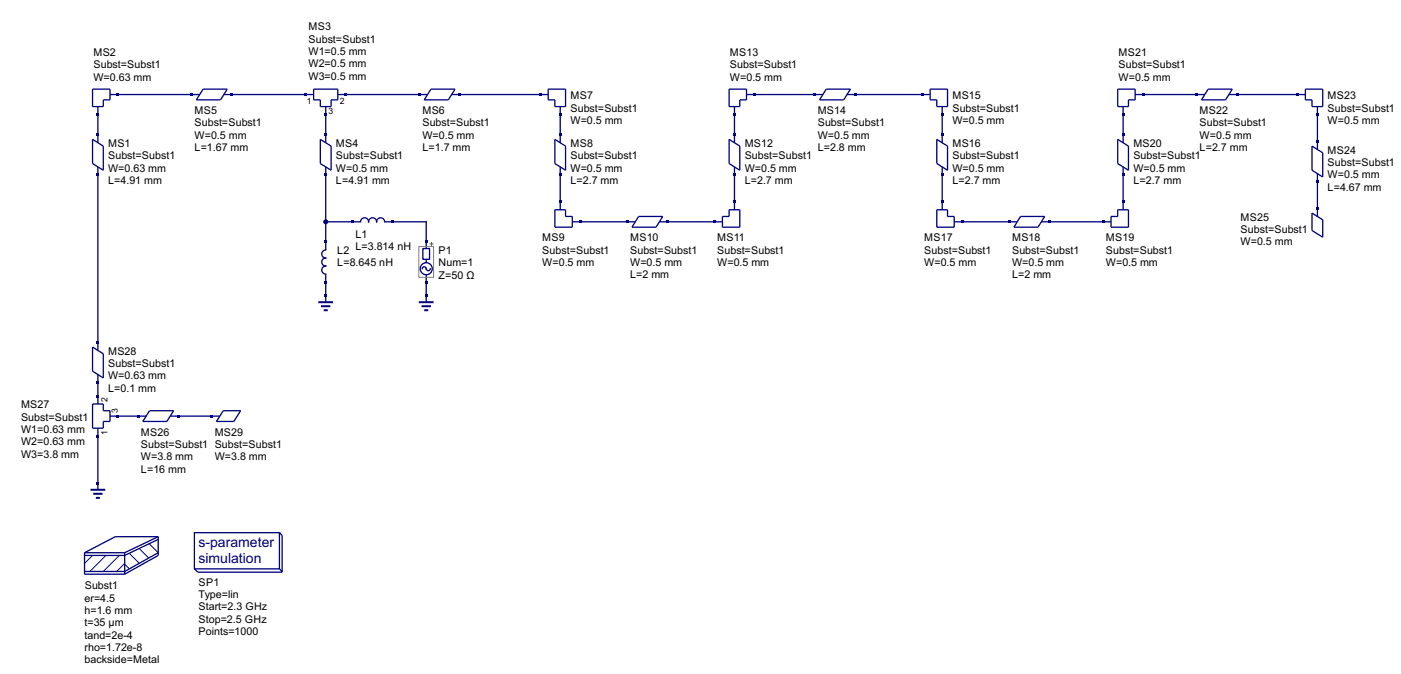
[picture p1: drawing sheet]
<svg xmlns="http://www.w3.org/2000/svg" width="384mm" height="185mm" viewBox="0 0 384 185" stroke-linecap="round" stroke-linejoin="round" font-family="sans-serif">
<g fill="none" stroke="#000080" stroke-width=".36">
<path d="M25.4 24.4h4.8v3h-1.9v1.8h-2.9zM25.4 38.2l2.9 1.9v6.6l-2.9-1.8zM26.8 29.2v10M30.2 25.9h24.6M55.7 24.4h6.6l-1.8 3h-6.7zM61.4 25.9h24.6M86 24.4h6.6v3h-1.8v1.8h-3v-1.8h-1.8zM87.8 38.2l3 1.9v6.6l-3-1.8zM89.3 29.2v10M92.6 25.9h24.6M118.2 24.4h6.6l-1.9 3h-6.6zM123.9 25.9h26.4"/>
<path d="M150.3 24.4h4.8v4.8h-3v-1.8h-1.8zM152.1 38.2l3 1.9v6.6l-3-1.8zM153.6 29.2v10M199.9 24.4h4.8v3h-1.8v1.8h-3zM199.9 38.2l3 1.9v6.6l-3-1.8zM201.4 29.2v10M204.7 25.9h21M226.6 24.4h6.6l-1.8 3h-6.7zM232.3 25.9h22.8M255.1 24.4h4.7v4.8h-2.9v-1.8h-1.8zM256.9 38.2l2.9 1.9v6.6l-2.9-1.8zM258.4 29.2v10"/>
<path d="M306.5 24.4h4.8v3h-1.9v1.8h-2.9zM306.5 38.2l2.9 1.9v6.6l-2.9-1.8zM308 29.2v10M311.3 25.9h19.1M331.3 24.4h6.6l-1.8 3h-6.6zM337 25.9h20.9M357.9 24.4h4.8v4.8h-2.9v-1.8h-1.9zM361.3 29.2v11.8M26.8 45.8v50.3M89.3 45.8v22.8a1.1 1.1 0 0 0-1.1 1.1 1.1 1.1 0 0 0 1.1 1.1 1.1 1.1 0 0 0-1.1 1.1 1.1 1.1 0 0 0 1.1 1.1 1.1 1.1 0 0 0-1.1 1.1 1.1 1.1 0 0 0 1.1 1.1v7.7M152.1 57.5h3v1.9h1.8v2.9h-4.8zM153.6 45.8v11.7"/>
<path d="M175.1 59.4h6.6l-1.8 2.9h-6.6zM199.9 57.5h3v4.8h-4.8v-2.9h1.8zM201.4 45.8v11.7M256.9 57.5h2.9v1.9h1.9v2.9h-4.8zM258.4 45.8v11.7M279.8 59.4h6.7l-1.9 2.9h-6.6zM304.7 59.4h1.8v-1.9h2.9v4.8h-4.7zM308 45.8v11.7M359.8 40.1l2.9 1.8v6.6l-2.9-1.8zM359.8 58.4l2.9 1.9v4.8l-2.9-1.9zM361.3 47.6v11.8M89.3 60.8h9.6a1.1 1.1 0 0 1 1.1-1.1 1.1 1.1 0 0 1 1.1 1.1 1.1 1.1 0 0 1 1.1-1.1 1.1 1.1 0 0 1 1.1 1.1 1.1 1.1 0 0 1 1.1-1.1 1.1 1.1 0 0 1 1.1 1.1h11.4v7.4"/>
<path d="M115.8 73.7a.61 .61 0 0 1 .7-.5 .61 .61 0 0 1 .5 .8 .55 .55 0 0 0 .6 .2 .55 .55 0 0 0 .4-.5M116 68.2h1.8v2.9h-1.8zM116.9 71.1v1M116.9 75.4v7.5M156.9 60.8h17.3M180.8 60.8h17.3M261.7 60.8h17.2M285.5 60.8h19.2M25.4 95.2l2.9 1.8v6.7l-2.9-1.9zM25.4 110.8h2.9v1.8h1.9v3h-1.9v1.8h-2.9zM26.8 102.7v8.1M26.8 117.4v16.9"/>
<path d="M30.2 114.1h9.9M41 112.6h6.6l-1.8 3h-6.6zM46.7 114.1h13.6M61.2 112.6h4.8l-1.9 3h-4.7zM23.2 151.6h11M23.2 151.6v5.9h11M34.2 151.6v5.9M43.4 147.9l-9.2 4.4h-11M43.4 151.6l-9.2 5.1h-11M43.4 147.2h-11.8l-8.4 4.4M43.4 147.2l-9.2 4.4M43.4 147.2v5.1l-9.2 5.2"/>
<path d="M53.3 146.1h23.3v9.9h-23.3zM76.6 146.1l.8 .7v10.1h-23.2l-.9-.9M76.6 156l.8 .7"/>
<circle cx="116.9" cy="73.7" r="1.65"/>
</g>
<path d="M87.3 82.9h4M88 84h2.6M88.8 85.1h1.1M114.9 82.9h4M115.6 84h2.6M116.3 85.1h1.1M24.8 134.3h4.1M25.6 135.4h2.5M26.3 136.5h1.1" fill="none" stroke="#000080" stroke-width=".55"/>
<path d="M25.4 152.3l-2.2 2.2M29 152.3l-4.4 4.4M32.7 152.3l-4.4 4.4M34.2 154.5l-2.2 2.2M34.2 154.7l1.3 1.3M35.5 151.8l2.7 2.7M38.2 150.5l2.6 2.6M40.8 149l2.6 2.6" fill="none" stroke="#000080" stroke-width=".27"/>
<path d="M117.8 66.9h1.1M118.3 66.4v1.1" fill="none" stroke="#f00" stroke-width=".27"/>
<path d="M114.9 67.6h4v8.5h-4z" fill="none" stroke="#808080" stroke-width=".27"/>
<g fill="#000080">
<path d="M26.5 47.6h.7v.7h-.7z"/>
<path d="M26.5 36.6h.7v.7h-.7z"/>
<path d="M26.5 31.1h.7v.7h-.7z"/>
<path d="M32 25.6h.7v.7h-.7z"/>
<path d="M52.2 25.6h.7v.7h-.7z"/>
<path d="M63.2 25.6h.8v.7h-.8z"/>
<path d="M114.7 25.6h.7v.7h-.7z"/>
<path d="M125.7 25.6h.7v.7h-.7z"/>
<path d="M83.4 25.6h.8v.7h-.8z"/>
<path d="M94.5 25.6h.7v.7h-.7z"/>
<path d="M88.9 31.1h.8v.7h-.8z"/>
<path d="M88.9 47.6h.8v.7h-.8z"/>
<path d="M88.9 36.6h.8v.7h-.8z"/>
<path d="M147.7 25.6h.8v.7h-.8z"/>
<path d="M153.2 31.1h.8v.7h-.8z"/>
<path d="M153.2 47.6h.8v.7h-.8z"/>
<path d="M153.2 36.6h.8v.7h-.8z"/>
<path d="M158.8 60.5h.7v.7h-.7z"/>
<path d="M153.2 54.9h.8v.8h-.8z"/>
<path d="M171.6 60.5h.8v.7h-.8z"/>
<path d="M182.6 60.5h.8v.7h-.8z"/>
<path d="M201 54.9h.8v.8h-.8z"/>
<path d="M195.5 60.5h.8v.7h-.8z"/>
<path d="M201 47.6h.8v.7h-.8z"/>
<path d="M201 36.6h.8v.7h-.8z"/>
<path d="M223.1 25.6h.7v.7h-.7z"/>
<path d="M234.1 25.6h.7v.7h-.7z"/>
<path d="M252.5 25.6h.7v.7h-.7z"/>
<path d="M258 31.1h.7v.7h-.7z"/>
<path d="M258 47.6h.7v.7h-.7z"/>
<path d="M258 36.6h.7v.7h-.7z"/>
<path d="M263.5 60.5h.7v.7h-.7z"/>
<path d="M258 54.9h.7v.8h-.7z"/>
<path d="M276.4 60.5h.7v.7h-.7z"/>
<path d="M287.4 60.5h.7v.7h-.7z"/>
<path d="M307.6 54.9h.7v.8h-.7z"/>
<path d="M302.1 60.5h.7v.7h-.7z"/>
<path d="M307.6 47.6h.7v.7h-.7z"/>
<path d="M307.6 36.6h.7v.7h-.7z"/>
<path d="M201 31.1h.8v.7h-.8z"/>
<path d="M206.5 25.6h.8v.7h-.8z"/>
<path d="M307.6 31.1h.7v.7h-.7z"/>
<path d="M313.1 25.6h.8v.7h-.8z"/>
<path d="M327.8 25.6h.7v.7h-.7z"/>
<path d="M338.8 25.6h.8v.7h-.8z"/>
<path d="M355.4 25.6h.7v.7h-.7z"/>
<path d="M360.9 31.1h.7v.7h-.7z"/>
<path d="M360.9 49.4h.7v.8h-.7z"/>
<path d="M360.9 38.4h.7v.8h-.7z"/>
<path d="M360.9 56.8h.7v.7h-.7z"/>
<path d="M26.5 132.1h.7v.8h-.7z"/>
<path d="M26.5 104.6h.7v.7h-.7z"/>
<path d="M26.5 93.5h.7v.8h-.7z"/>
<path d="M26.5 119.3h.7v.7h-.7z"/>
<path d="M26.5 108.2h.7v.8h-.7z"/>
<path d="M32 113.7h.7v.8h-.7z"/>
<path d="M37.5 113.7h.7v.8h-.7z"/>
<path d="M48.5 113.7h.8v.8h-.8z"/>
<path d="M57.7 113.7h.8v.8h-.8z"/>
<path d="M88.9 80.7h.8v.7h-.8z"/>
<path d="M88.9 77h.8v.7h-.8z"/>
<path d="M88.9 66h.8v.7h-.8z"/>
<path d="M96.3 60.5h.7v.7h-.7z"/>
<path d="M107.3 60.5h.8v.7h-.8z"/>
<path d="M116.5 80.7h.7v.7h-.7z"/>
<path d="M116.5 66h.7v.7h-.7z"/>
<path d="M116.5 77h.7v.7h-.7z"/>
</g>
<circle cx="89.3" cy="60.8" r=".55" fill="#000080" stroke="#000080" stroke-width=".27"/>
<g font-size="4.3" fill="#000080">
<text x="54.4" y="149.9">s-parameter</text>
<text x="54.4" y="154.3">simulation</text>
</g>
<g font-size="3.3">
<text x="84.6" y="8.3">MS3</text>
<text x="84.6" y="11.7">Subst=Subst1</text>
<text x="25.6" y="15.3">MS2</text>
<text x="84.6" y="15.1">W1=0.5 mm</text>
<text x="200.2" y="15.3">MS13</text>
<text x="306.7" y="15.3">MS21</text>
<text x="25.6" y="18.7">Subst=Subst1</text>
<text x="25.6" y="22.1">W=0.63 mm</text>
<text x="84.6" y="18.5">W2=0.5 mm</text>
<text x="84.6" y="21.9">W3=0.5 mm</text>
<text x="200.2" y="18.7">Subst=Subst1</text>
<text x="200.2" y="22.1">W=0.5 mm</text>
<text x="306.7" y="18.7">Subst=Subst1</text>
<text x="306.7" y="22.1">W=0.5 mm</text>
<text x="156.4" y="27.3">MS7</text>
<text x="261.2" y="27.3">MS15</text>
<text x="364.1" y="27.3">MS23</text>
<text x="53.3" y="31.3">MS5</text>
<text x="53.3" y="34.7">Subst=Subst1</text>
<text x="115.8" y="31.3">MS6</text>
<text x="115.8" y="34.7">Subst=Subst1</text>
<text x="156.4" y="30.6">Subst=Subst1</text>
<text x="156.4" y="34">W=0.5 mm</text>
<text x="224.2" y="31.3">MS14</text>
<text x="224.2" y="34.7">Subst=Subst1</text>
<text x="261.2" y="30.6">Subst=Subst1</text>
<text x="261.2" y="34">W=0.5 mm</text>
<text x="329" y="31.3">MS22</text>
<text x="329" y="34.7">Subst=Subst1</text>
<text x="364.1" y="30.6">Subst=Subst1</text>
<text x="364.1" y="34">W=0.5 mm</text>
<text x="29.6" y="40.3">MS1</text>
<text x="53.3" y="38.1">W=0.5 mm</text>
<text x="53.3" y="41.5">L=1.67 mm</text>
<text x="92.1" y="40.3">MS4</text>
<text x="115.8" y="38.1">W=0.5 mm</text>
<text x="115.8" y="41.5">L=1.7 mm</text>
<text x="156.4" y="40.3">MS8</text>
<text x="204.2" y="40.3">MS12</text>
<text x="224.2" y="38.1">W=0.5 mm</text>
<text x="224.2" y="41.5">L=2.8 mm</text>
<text x="261.2" y="40.3">MS16</text>
<text x="310.8" y="40.3">MS20</text>
<text x="329" y="38.1">W=0.5 mm</text>
<text x="329" y="41.5">L=2.7 mm</text>
<text x="29.6" y="43.7">Subst=Subst1</text>
<text x="29.6" y="47.1">W=0.63 mm</text>
<text x="92.1" y="43.7">Subst=Subst1</text>
<text x="92.1" y="47.1">W=0.5 mm</text>
<text x="156.4" y="43.7">Subst=Subst1</text>
<text x="156.4" y="47.1">W=0.5 mm</text>
<text x="204.2" y="43.7">Subst=Subst1</text>
<text x="204.2" y="47.1">W=0.5 mm</text>
<text x="261.2" y="43.7">Subst=Subst1</text>
<text x="261.2" y="47.1">W=0.5 mm</text>
<text x="310.8" y="43.7">Subst=Subst1</text>
<text x="310.8" y="47.1">W=0.5 mm</text>
<text x="364.1" y="42.1">MS24</text>
<text x="364.1" y="45.5">Subst=Subst1</text>
<text x="29.6" y="50.5">L=4.91 mm</text>
<text x="92.1" y="50.5">L=4.91 mm</text>
<text x="156.4" y="50.5">L=2.7 mm</text>
<text x="204.2" y="50.5">L=2.7 mm</text>
<text x="261.2" y="50.5">L=2.7 mm</text>
<text x="310.8" y="50.5">L=2.7 mm</text>
<text x="364.1" y="48.9">W=0.5 mm</text>
<text x="364.1" y="52.3">L=4.67 mm</text>
<text x="97.5" y="65.3">L1</text>
<text x="340.2" y="60.5">MS25</text>
<text x="340.2" y="63.9">Subst=Subst1</text>
<text x="92.5" y="69.7">L2</text>
<text x="97.5" y="68.7">L=3.814 nH</text>
<text x="120.2" y="69.7">P1</text>
<text x="148.7" y="66.2">MS9</text>
<text x="148.7" y="69.6">Subst=Subst1</text>
<text x="172.8" y="66.2">MS10</text>
<text x="172.8" y="69.6">Subst=Subst1</text>
<text x="196.7" y="66.2">MS11</text>
<text x="196.7" y="69.6">Subst=Subst1</text>
<text x="253.4" y="66.2">MS17</text>
<text x="253.4" y="69.6">Subst=Subst1</text>
<text x="277.5" y="66.2">MS18</text>
<text x="277.5" y="69.6">Subst=Subst1</text>
<text x="303.2" y="66.2">MS19</text>
<text x="303.2" y="69.6">Subst=Subst1</text>
<text x="340.2" y="67.3">W=0.5 mm</text>
<text x="92.5" y="73.1">L=8.645 nH</text>
<text x="120.2" y="73.1">Num=1</text>
<text x="120.2" y="76.5">Z=50 Ω</text>
<text x="148.7" y="73">W=0.5 mm</text>
<text x="172.8" y="73">W=0.5 mm</text>
<text x="172.8" y="76.4">L=2 mm</text>
<text x="196.7" y="73">W=0.5 mm</text>
<text x="253.4" y="73">W=0.5 mm</text>
<text x="277.5" y="73">W=0.5 mm</text>
<text x="277.5" y="76.4">L=2 mm</text>
<text x="303.2" y="73">W=0.5 mm</text>
<text x="29.6" y="97.3">MS28</text>
<text x="29.6" y="100.6">Subst=Subst1</text>
<text x="29.6" y="104">W=0.63 mm</text>
<text x="29.6" y="107.4">L=0.1 mm</text>
<text x="5.8" y="112">MS27</text>
<text x="5.8" y="115.4">Subst=Subst1</text>
<text x="5.8" y="118.7">W1=0.63 mm</text>
<text x="38.7" y="119.5">MS26</text>
<text x="58.9" y="119.5">MS29</text>
<text x="5.8" y="122.1">W2=0.63 mm</text>
<text x="5.8" y="125.5">W3=3.8 mm</text>
<text x="38.7" y="122.9">Subst=Subst1 Subst=Subst1</text>
<text x="38.7" y="126.3">W=3.8 mm</text>
<text x="38.7" y="129.7">L=16 mm</text>
<text x="58.9" y="126.3">W=3.8 mm</text>
<text x="23.2" y="161.6">Subst1</text>
<text x="54.4" y="160.7">SP1</text>
<text x="23.2" y="165">er=4.5</text>
<text x="54.4" y="164">Type=lin</text>
<text x="54.4" y="167.4">Start=2.3 GHz</text>
<text x="23.2" y="168.4">h=1.6 mm</text>
<text x="23.2" y="171.7">t=35 µm</text>
<text x="54.4" y="170.8">Stop=2.5 GHz</text>
<text x="23.2" y="175.1">tand=2e-4</text>
<text x="23.2" y="178.5">rho=1.72e-8</text>
<text x="54.4" y="174.2">Points=1000</text>
<text x="23.2" y="181.9">backside=Metal</text>
</g>
<g font-size="2.6">
<text x="84.2" y="28.6">1</text>
<text x="93.2" y="28.6">2</text>
<text x="90.1" y="31.4">3</text>
<text x="29.5" y="110.3" transform="rotate(-90 29.5 110.3)">2</text>
<text x="32.3" y="113.4" transform="rotate(-90 32.3 113.4)">3</text>
<text x="29.5" y="119.3" transform="rotate(-90 29.5 119.3)">1</text>
</g>
</svg>
